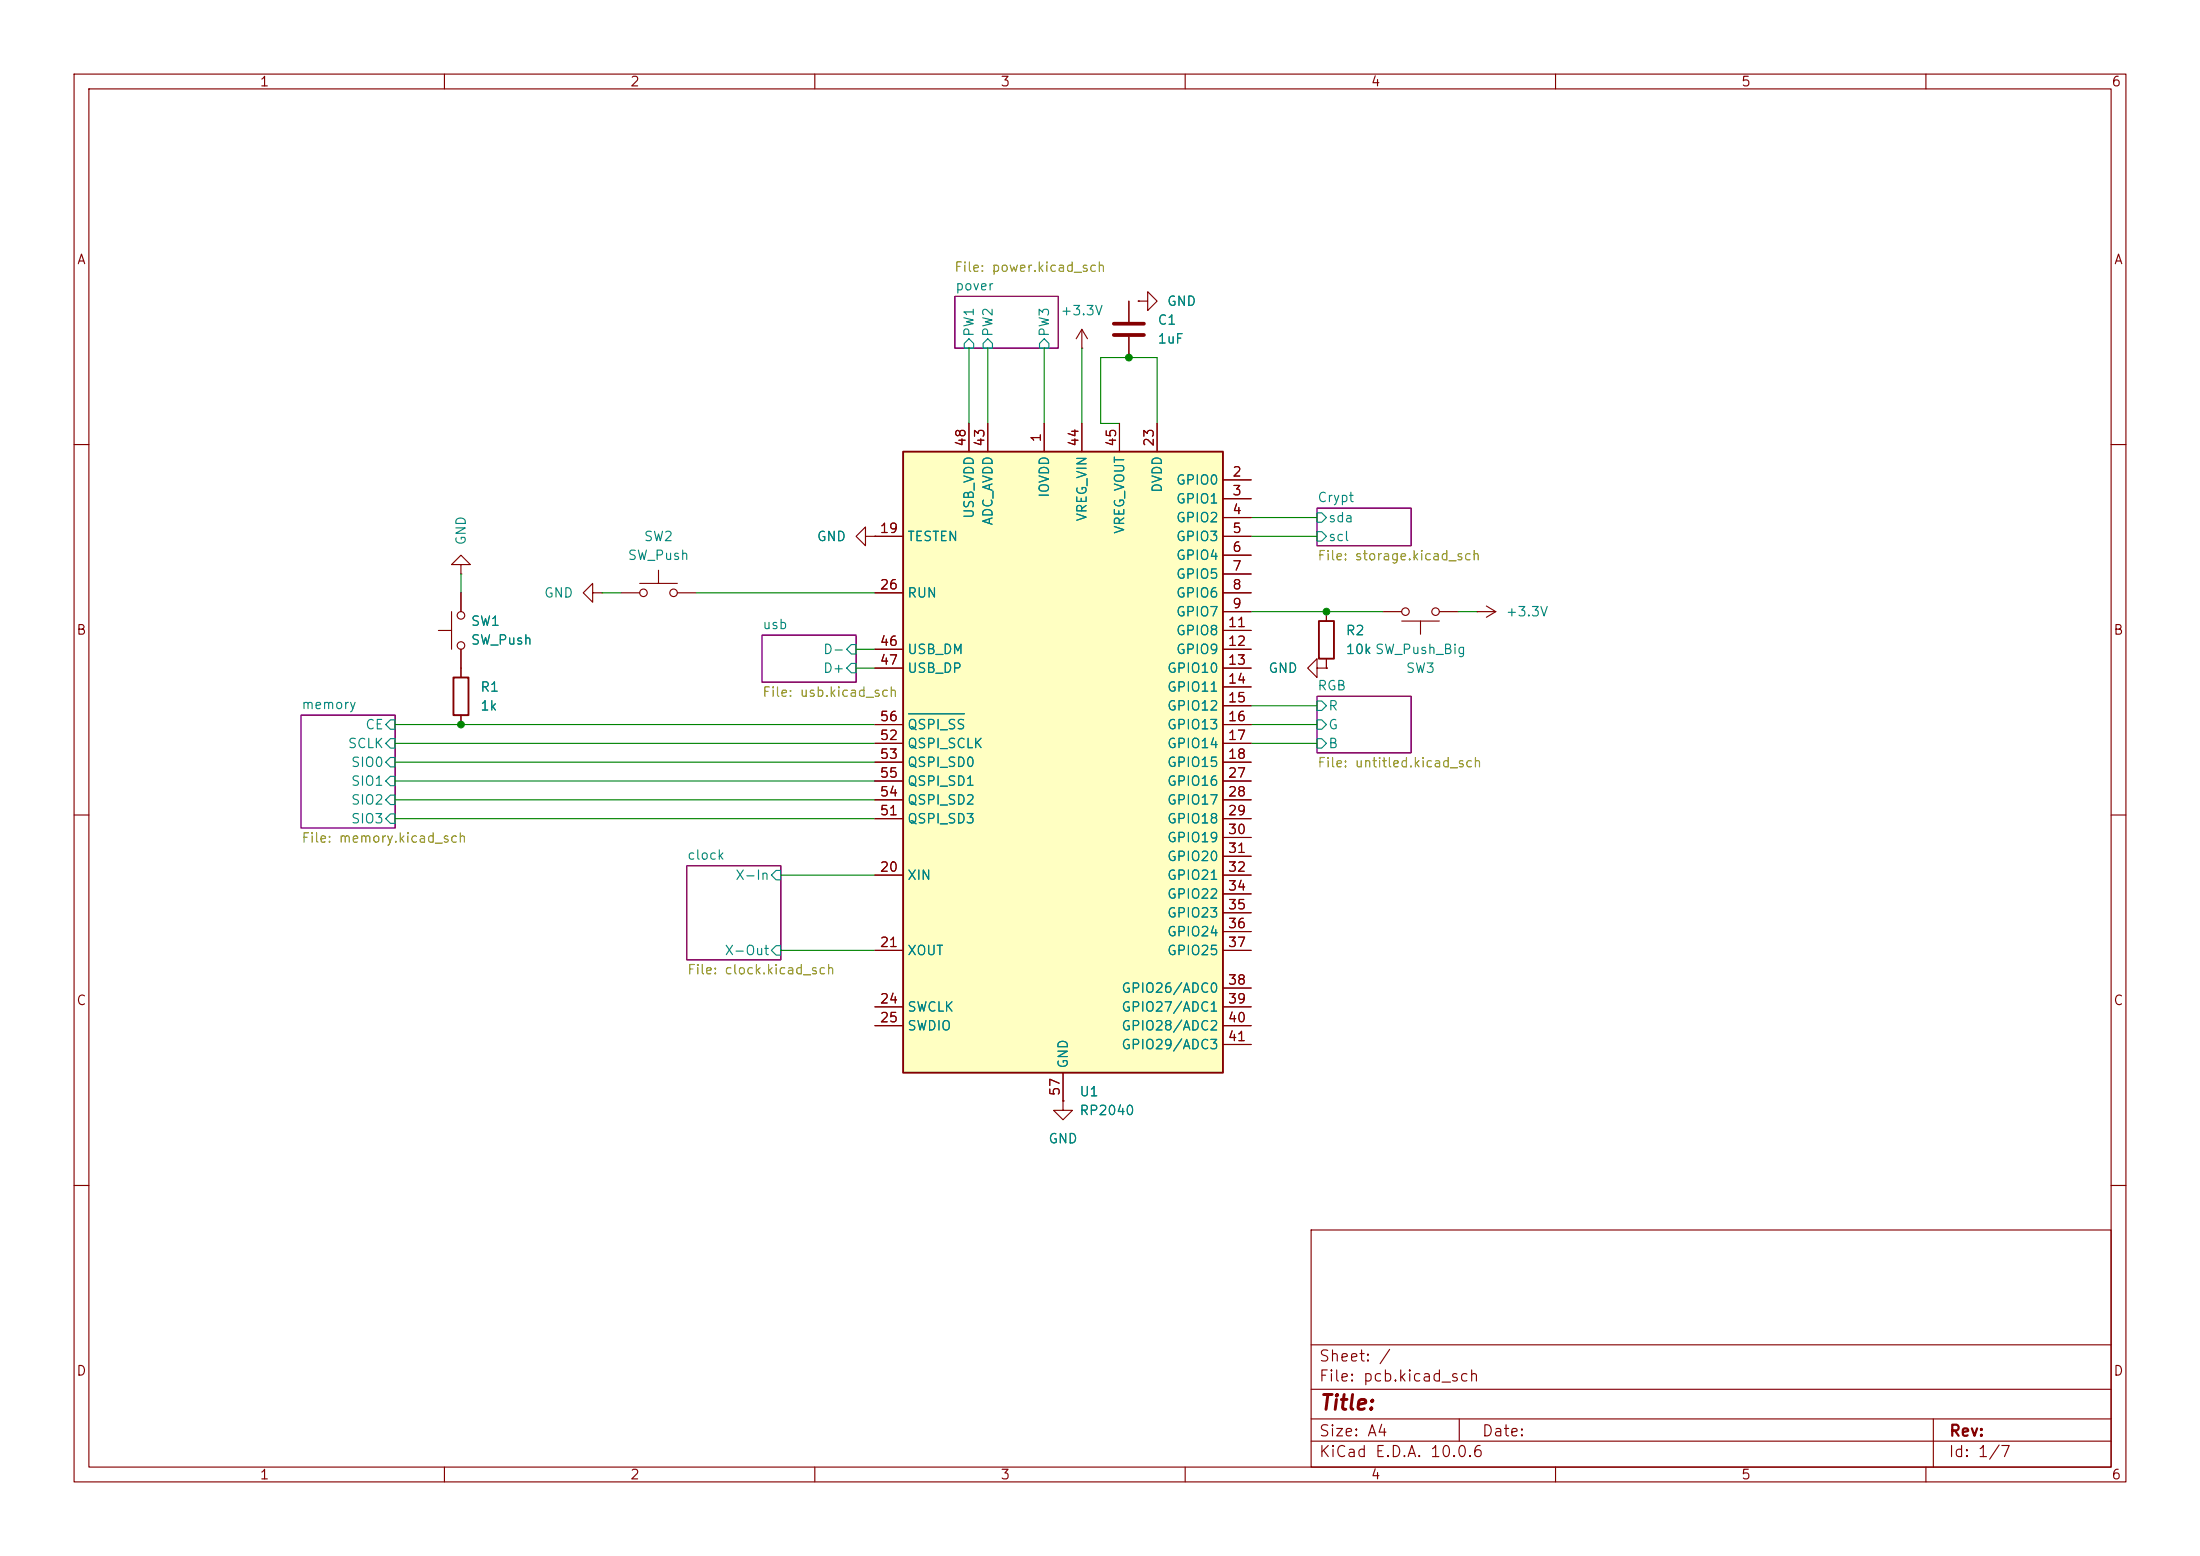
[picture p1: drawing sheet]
<svg xmlns="http://www.w3.org/2000/svg" width="297mm" height="210mm" viewBox="0 0 297 210" stroke-linecap="round" stroke-linejoin="round" font-family="sans-serif">
<path d="M0 0h297v210h-297z" fill="#fff" stroke="#fff" stroke-width=".14"/>
<g fill="none" stroke="#840000" stroke-width=".15">
<path d="M10 10h277v190h-277zM12 12h273v186h-273zM60 10v2M110 10v2M160 10v2M210 10v2M260 10v2M10 60h2M86.4 78.7h5M88.9 77v1.7M285 60h2M83.8 80h2.6"/>
<path d="M91.4 80h2.6M177.8 90.2v-1.3l-1.3 1.3 1.3 1.2v-1.2h1.3M179.1 90.2h.1M179.1 82.6v1.2M179.1 88.9v1.3M186.7 82.6h2.5M189.2 83.8h5.1M191.8 83.8v1.8M194.3 82.6h2.5M199.4 82.6h.1M199.4 82.6h2.5M200.7 81.8l1.2 .8"/>
<path d="M201.9 82.6l-1.2 .7M10 110h2M285 110h2M143.5 148.6v1.3h1.3l-1.3 1.2-1.3-1.2h1.3M143.5 148.6h.1M10 160h2M177 166h108v32h-108zM285 160h2M60 198v2M110 198v2M160 198v2M177 194.5h108"/>
<path d="M177 191.5h108M177 187.5h108M177 181.5h108M197 191.5v3M210 198v2M260 198v2M261 191.5v6.5"/>
<circle cx="86.9" cy="80" r=".51"/>
<circle cx="90.9" cy="80" r=".51"/>
<circle cx="189.7" cy="82.6" r=".51"/>
<circle cx="193.8" cy="82.6" r=".51"/>
</g>
<path d="M128.9 40h14v7h-14zM177.8 68.6h12.7v5.1h-12.7zM40.6 96.5h12.7v15.3h-12.7zM102.9 85.7h12.7v6.4h-12.7zM177.8 94h12.7v7.6h-12.7zM92.7 116.8h12.7v12.7h-12.7z" fill="none" stroke="#840084" stroke-width=".15"/>
<g fill="none" stroke="#008484" stroke-width=".15">
<path d="M130.8 45.7l.6 .7v.6h-1.2v-.6zM133.3 45.7l.7 .7v.6h-1.3v-.6zM141 45.7l.6 .7v.6h-1.3v-.6zM177.8 71.8h.6l.7 .6-.7 .6h-.6zM177.8 69.2h.6l.7 .7-.7 .6h-.6zM52.7 97.2h.6v1.2h-.6l-.6-.6zM52.7 99.7h.6v1.3h-.6l-.6-.7zM114.9 89.5h.7v1.3h-.7l-.6-.6zM114.9 87h.7v1.3h-.7l-.6-.7zM177.8 99.7h.6l.7 .6-.7 .7h-.6zM177.8 97.2h.6l.7 .6-.7 .6h-.6zM177.8 94.6h.6l.7 .7-.7 .6h-.6z"/>
<path d="M52.7 107.3h.6v1.3h-.6l-.6-.6zM52.7 102.2h.6v1.3h-.6l-.6-.6zM52.7 109.9h.6v1.2h-.6l-.6-.6zM52.7 104.8h.6v1.2h-.6l-.6-.6zM104.8 117.5h.6v1.2h-.6l-.7-.6zM104.8 127.6h.6v1.3h-.6l-.7-.6z"/>
</g>
<path d="M178.1 83.8h2v5.1h-2z" fill="none" stroke="#840000" stroke-width=".25"/>
<path d="M121.9 61h43.2v83.8h-43.2z" fill="#ffffc2"/>
<path d="M121.9 61h43.2v83.8h-43.2zM61.2 91.4h2v5.1h-2z" fill="none" stroke="#840000" stroke-width=".25"/>
<g fill="none" stroke="#840000" stroke-width=".15">
<path d="M130.8 57.2v3.8M133.3 57.2v3.8M141 57.2v3.8M146 47h.1M146 44.5v2.5M146 57.2v3.8M146 44.5l-.7 1.2M146 44.5l.8 1.2M151.1 57.2v3.8M152.4 40.6v2.8M152.4 45.5v2.8M153.7 40.6h1.2v-1.2l1.3 1.2-1.3 1.3v-1.3"/>
<path d="M153.7 40.6h.1M156.2 57.2v3.8M62.2 76.2h1.3l-1.3-1.3-1.2 1.3h1.2v1.3M62.2 77.5h.1M116.8 72.4v-1.3l-1.2 1.3 1.2 1.3v-1.3h1.3M118.1 72.4h.1M118.1 72.4h3.8M165.1 64.8h3.8M165.1 67.3h3.8M165.1 69.9h3.8M165.1 72.4h3.8M165.1 74.9h3.8"/>
<path d="M165.1 77.5h3.8M59.2 85.1h1.8M61 82.6v5M62.2 80v2.6M62.2 87.6v3.8M62.2 96.5v1.3M80 80v-1.3l-1.3 1.3 1.3 1.3v-1.3h1.3M81.3 80h.1M118.1 80h3.8M118.1 87.6h3.8M118.1 90.2h3.8M118.1 97.8h3.8"/>
<path d="M165.1 80h3.8M165.1 82.6h3.8M165.1 85.1h3.8M165.1 87.6h3.8M165.1 90.2h3.8M165.1 92.7h3.8M165.1 95.3h3.8M165.1 97.8h3.8M179.1 90.2h.1M179.1 82.6v1.2M179.1 88.9v1.3M118.1 100.3h3.8"/>
<path d="M118.1 102.9h3.8M118.1 118.1h3.8M118.1 105.4h3.8M118.1 108h3.8M118.1 110.5h3.8M165.1 100.3h3.8M165.1 102.9h3.8M165.1 118.1h3.8M165.1 105.4h3.8M165.1 108h3.8M165.1 110.5h3.8M165.1 113h3.8"/>
<path d="M165.1 115.6h3.8M118.1 128.3h3.8M118.1 135.9h3.8M118.1 138.4h3.8M165.1 128.3h3.8M165.1 135.9h3.8M165.1 138.4h3.8M165.1 120.7h3.8M165.1 123.2h3.8M165.1 125.7h3.8M165.1 133.4h3.8M143.5 148.6h.1"/>
<path d="M143.5 144.8v3.8M165.1 141h3.8"/>
<circle cx="62.2" cy="83.1" r=".51"/>
<circle cx="62.2" cy="87.1" r=".51"/>
</g>
<path d="M122.7 96.3h7.5" fill="none" stroke="#008484" stroke-width=".15"/>
<path d="M150.4 45.2h4M150.4 43.7h4" fill="none" stroke="#840000" stroke-width=".51"/>
<g fill="none" stroke="#008400" stroke-width=".15">
<path d="M130.8 47v10.2M133.3 47v10.2M141 47v10.2M146 47v10.2M151.1 57.2h-2.5v-8.9h7.6v8.9M62.2 77.5v2.5M168.9 72.4h8.9M168.9 69.9h8.9M53.3 97.8h64.8M81.3 80h2.5M94 80h24.1M115.6 87.6h2.5"/>
<path d="M115.6 90.2h2.5M168.9 97.8h8.9M168.9 95.3h8.9M168.9 82.6h17.8M196.8 82.6h2.6M53.3 100.3h64.8M53.3 110.5h64.8M53.3 105.4h64.8M53.3 102.9h64.8M53.3 108h64.8M105.4 118.1h12.7M168.9 100.3h8.9"/>
<path d="M105.4 128.3h12.7"/>
</g>
<g fill="#008400" stroke="#008400" stroke-width=".14">
<circle cx="152.4" cy="48.3" r=".46"/>
<circle cx="179.1" cy="82.6" r=".46"/>
<circle cx="62.2" cy="97.8" r=".46"/>
</g>
<text font-size="2" fill="#840000" x="178" y="190.8">Title:</text>
<g font-size="1.5" fill="#840000">
<text x="178" y="184.1">Sheet: /</text>
<text x="178" y="186.8">File: pcb.kicad_sch</text>
<text x="178" y="197">KiCad E.D.A. 10.0.6</text>
<text x="178" y="194.2">Size: A4</text>
<text x="200" y="194.2">Date:</text>
<text x="263" y="197">Id: 1/7</text>
<text x="263" y="194.2">Rev:</text>
</g>
<g font-size="1.3" fill="#840000">
<text x="35" y="12">1</text>
<text x="85" y="12">2</text>
<text x="135" y="12">3</text>
<text x="185" y="12">4</text>
<text x="235" y="12">5</text>
<text x="285" y="12">6</text>
<text x="10.3" y="36">A</text>
<text x="285.3" y="36">A</text>
<text x="140.8" y="59.8" transform="rotate(-90 140.8 59.8)">1</text>
<text x="130.7" y="60.4" transform="rotate(-90 130.7 60.4)">48</text>
<text x="133.2" y="60.4" transform="rotate(-90 133.2 60.4)">43</text>
<text x="145.9" y="60.4" transform="rotate(-90 145.9 60.4)">44</text>
<text x="151" y="60.4" transform="rotate(-90 151 60.4)">45</text>
<text x="156.1" y="60.4" transform="rotate(-90 156.1 60.4)">23</text>
<text x="166.3" y="64.6">2</text>
<text x="166.3" y="67.2">3</text>
<text x="166.3" y="69.7">4</text>
<text x="118.7" y="72.3">19</text>
<text x="166.3" y="72.3">5</text>
<text x="166.3" y="74.8">6</text>
<text x="166.3" y="77.3">7</text>
<text x="118.7" y="79.9">26</text>
<text x="166.3" y="79.9">8</text>
<text x="166.3" y="82.4">9</text>
<text x="10.2" y="86">B</text>
<text x="118.7" y="87.5">46</text>
<text x="165.7" y="85">11</text>
<text x="165.7" y="87.5">12</text>
<text x="285.2" y="86">B</text>
<text x="118.7" y="90">47</text>
<text x="165.7" y="90">13</text>
<text x="165.7" y="92.6">14</text>
<text x="165.7" y="95.1">15</text>
<text x="118.7" y="100.2">52</text>
<text x="118.7" y="97.7">56</text>
<text x="165.7" y="97.7">16</text>
<text x="165.7" y="100.2">17</text>
<text x="118.7" y="102.7">53</text>
<text x="118.7" y="107.8">54</text>
<text x="118.7" y="105.3">55</text>
<text x="165.7" y="102.7">18</text>
<text x="165.7" y="105.3">27</text>
<text x="165.7" y="107.8">28</text>
<text x="118.7" y="110.4">51</text>
<text x="165.7" y="110.4">29</text>
<text x="165.7" y="112.9">30</text>
<text x="118.7" y="118">20</text>
<text x="165.7" y="115.4">31</text>
<text x="165.7" y="118">32</text>
<text x="165.7" y="120.5">34</text>
<text x="165.7" y="123.1">35</text>
<text x="165.7" y="125.6">36</text>
<text x="118.7" y="128.1">21</text>
<text x="165.7" y="128.1">37</text>
<text x="10.2" y="136">C</text>
<text x="118.7" y="135.8">24</text>
<text x="165.7" y="133.2">38</text>
<text x="165.7" y="135.8">39</text>
<text x="285.2" y="136">C</text>
<text x="118.7" y="138.3">25</text>
<text x="165.7" y="138.3">40</text>
<text x="165.7" y="140.8">41</text>
<text x="143.4" y="148" transform="rotate(-90 143.4 148)">57</text>
<text x="10.2" y="186">D</text>
<text x="285.2" y="186">D</text>
<text x="35" y="200">1</text>
<text x="85" y="200">2</text>
<text x="135" y="200">3</text>
<text x="185" y="200">4</text>
<text x="235" y="200">5</text>
<text x="285" y="200">6</text>
</g>
<g font-size="1.3" fill="#848400">
<text x="128.8" y="37">File: power.kicad_sch</text>
<text x="177.8" y="76">File: storage.kicad_sch</text>
<text x="102.8" y="94.4">File: usb.kicad_sch</text>
<text x="177.8" y="103.9">File: untitled.kicad_sch</text>
<text x="40.6" y="114.1">File: memory.kicad_sch</text>
<text x="92.7" y="131.8">File: clock.kicad_sch</text>
</g>
<g font-size="1.3" fill="#008484">
<text x="128.9" y="39.5">pover</text>
<text x="157.5" y="41.6">GND</text>
<text x="131.8" y="45.6" transform="rotate(-90 131.8 45.6)">PW1</text>
<text x="134.3" y="45.6" transform="rotate(-90 134.3 45.6)">PW2</text>
<text x="141.9" y="45.6" transform="rotate(-90 141.9 45.6)">PW3</text>
<text x="143.1" y="42.9">+3.3V</text>
<text x="156.2" y="44.1">C1</text>
<text x="156.2" y="46.7">1uF</text>
<text x="158.7" y="65.7">GPIO0</text>
<text x="131.8" y="70.1" transform="rotate(-90 131.8 70.1)">USB_VDD</text>
<text x="134.3" y="71" transform="rotate(-90 134.3 71)">ADC_AVDD</text>
<text x="141.9" y="67.3" transform="rotate(-90 141.9 67.3)">IOVDD</text>
<text x="147" y="70.5" transform="rotate(-90 147 70.5)">VREG_VIN</text>
<text x="157.2" y="66.6" transform="rotate(-90 157.2 66.6)">DVDD</text>
<text x="158.7" y="68.3">GPIO1</text>
<text x="158.7" y="70.8">GPIO2</text>
<text x="177.8" y="68.1">Crypt</text>
<text x="179.2" y="70.8">sda</text>
<text x="63.2" y="73.7" transform="rotate(-90 63.2 73.7)">GND</text>
<text x="84.7" y="75.9">SW_Push</text>
<text x="86.8" y="73.4">SW2</text>
<text x="110.2" y="73.4">GND</text>
<text x="122.4" y="73.4">TESTEN</text>
<text x="152.1" y="72.2" transform="rotate(-90 152.1 72.2)">VREG_VOUT</text>
<text x="158.7" y="73.4">GPIO3</text>
<text x="158.7" y="75.9">GPIO4</text>
<text x="179.2" y="73.4">scl</text>
<text x="73.4" y="81">GND</text>
<text x="122.4" y="81">RUN</text>
<text x="158.7" y="78.4">GPIO5</text>
<text x="158.7" y="81">GPIO6</text>
<text x="158.7" y="83.5">GPIO7</text>
<text x="203.2" y="83.5">+3.3V</text>
<text x="63.5" y="84.8">SW1</text>
<text x="63.5" y="87.3">SW_Push</text>
<text x="102.8" y="85.2">usb</text>
<text x="111" y="88.6">D-</text>
<text x="122.4" y="88.6">USB_DM</text>
<text x="158.7" y="86.1">GPIO8</text>
<text x="158.7" y="88.6">GPIO9</text>
<text x="181.6" y="86.1">R2</text>
<text x="181.6" y="88.6">10k SW_Push_Big</text>
<text x="181.6" y="88.6">10k</text>
<text x="64.8" y="93.7">R1</text>
<text x="111" y="91.1">D+</text>
<text x="122.4" y="91.1">USB_DP</text>
<text x="157.5" y="91.1">GPIO10</text>
<text x="157.5" y="93.7">GPIO11</text>
<text x="171.2" y="91.1">GND</text>
<text x="177.8" y="93.5">RGB</text>
<text x="189.7" y="91.1">SW3</text>
<text x="40.6" y="96">memory</text>
<text x="46.9" y="101.3">SCLK</text>
<text x="49.2" y="98.8">CE</text>
<text x="64.8" y="96.2">1k</text>
<text x="122.4" y="101.3">QSPI_SCLK</text>
<text x="122.4" y="98.8">QSPI_SS</text>
<text x="157.5" y="96.2">GPIO12</text>
<text x="157.5" y="98.8">GPIO13</text>
<text x="157.5" y="101.3">GPIO14</text>
<text x="179.2" y="101.3">B</text>
<text x="179.2" y="98.8">G</text>
<text x="179.2" y="96.2">R</text>
<text x="47.3" y="103.8">SIO0</text>
<text x="47.3" y="106.4">SIO1</text>
<text x="122.4" y="103.8">QSPI_SD0</text>
<text x="122.4" y="106.4">QSPI_SD1</text>
<text x="157.5" y="103.8">GPIO15</text>
<text x="157.5" y="106.4">GPIO16</text>
<text x="47.3" y="108.9">SIO2</text>
<text x="47.3" y="111.5">SIO3</text>
<text x="122.4" y="111.5">QSPI_SD3</text>
<text x="122.4" y="108.9">QSPI_SD2</text>
<text x="157.5" y="108.9">GPIO17</text>
<text x="157.5" y="111.5">GPIO18</text>
<text x="157.5" y="114">GPIO19</text>
<text x="92.7" y="116.3">clock</text>
<text x="99.2" y="119.1">X-In</text>
<text x="122.4" y="119.1">XIN</text>
<text x="157.5" y="116.5">GPIO20</text>
<text x="157.5" y="119.1">GPIO21</text>
<text x="157.5" y="121.6">GPIO22</text>
<text x="157.5" y="124.2">GPIO23</text>
<text x="97.7" y="129.2">X-Out</text>
<text x="122.4" y="129.2">XOUT</text>
<text x="157.5" y="126.7">GPIO24</text>
<text x="157.5" y="129.2">GPIO25</text>
<text x="122.4" y="136.9">SWCLK</text>
<text x="151.3" y="134.3">GPIO26/ADC0</text>
<text x="151.3" y="136.9">GPIO27/ADC1</text>
<text x="122.4" y="139.4">SWDIO</text>
<text x="151.3" y="139.4">GPIO28/ADC2</text>
<text x="151.3" y="141.9">GPIO29/ADC3</text>
<text x="144.5" y="144.3" transform="rotate(-90 144.5 144.3)">GND</text>
<text x="145.6" y="148.3">U1</text>
<text x="141.4" y="154.6">GND</text>
<text x="145.6" y="150.8">RP2040</text>
</g>
</svg>
